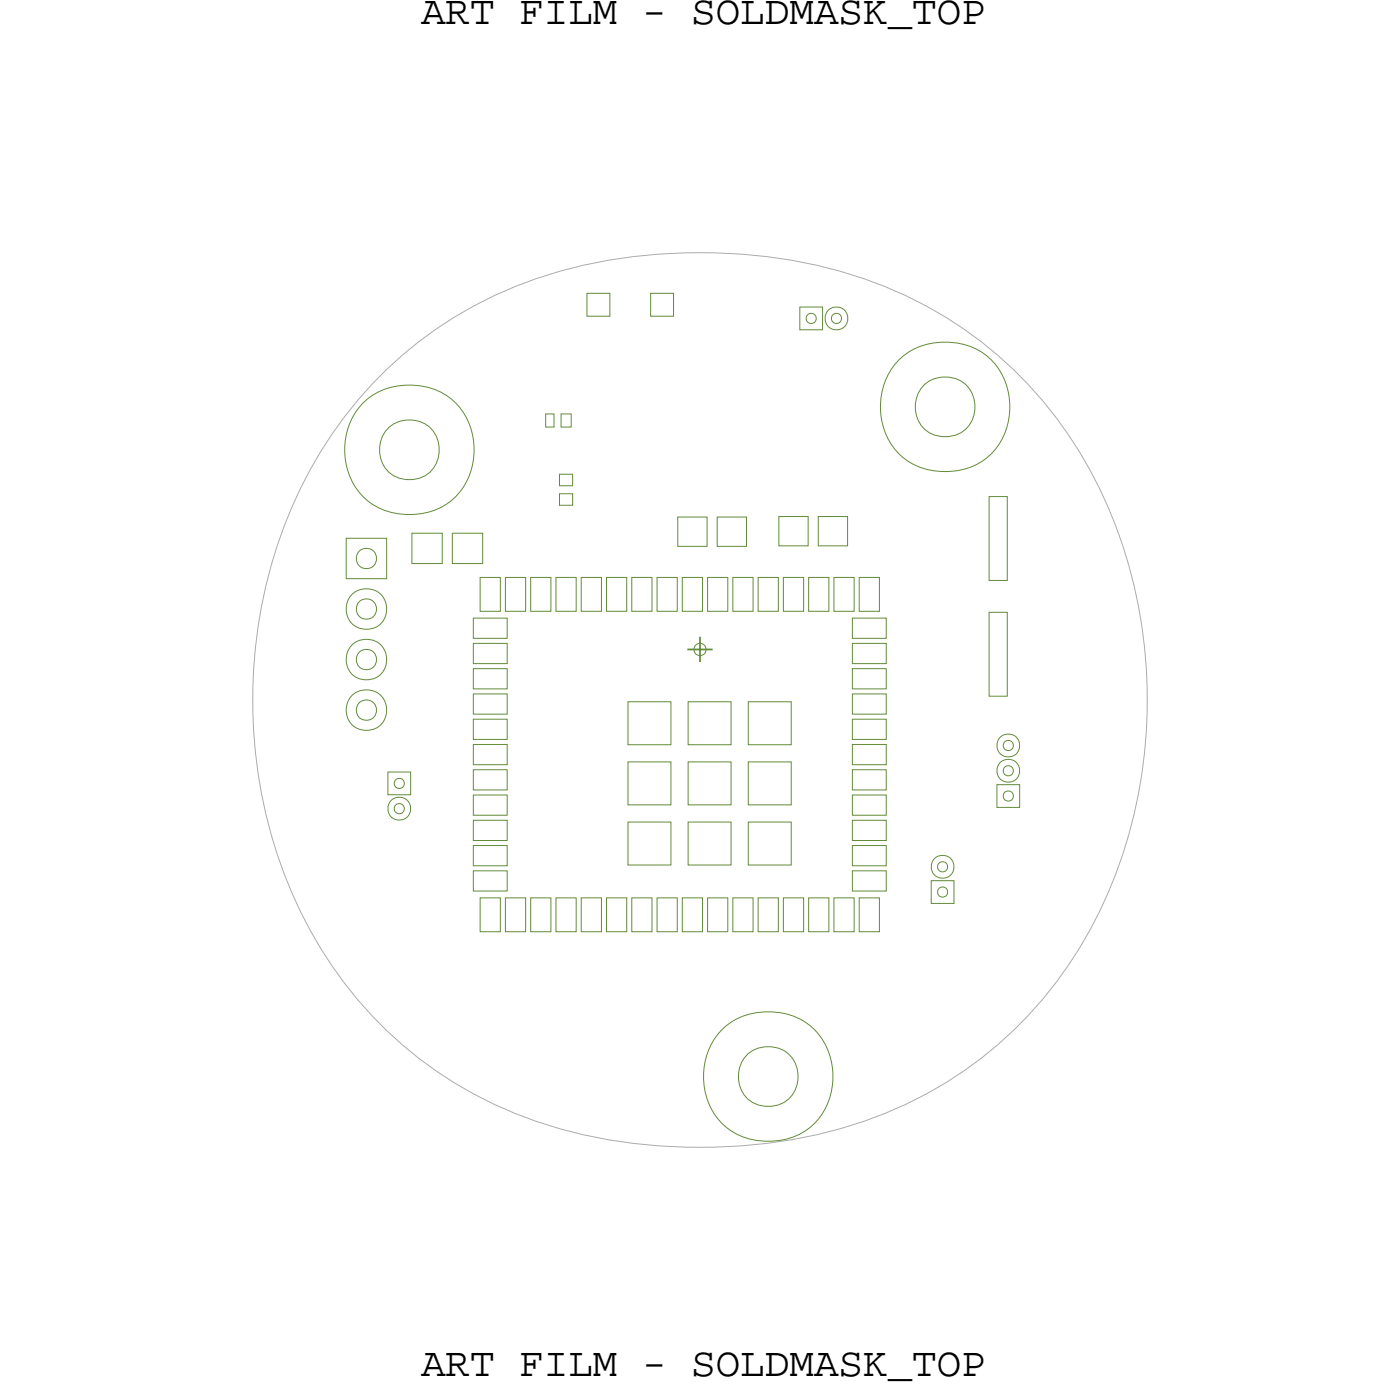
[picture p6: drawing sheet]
<svg xmlns="http://www.w3.org/2000/svg" width="70mm" height="70mm" viewBox="0 0 70 70" stroke-linecap="round" stroke-linejoin="round" font-family="sans-serif">
<!-- layer: Board Outline -->
<path d="M18.3 19.7a20.8 20.8 0 0 1 13.3-6.8 24.9 24.9 0 0 1 16.1 3.1 21.7 21.7 0 0 1 9.8 16.4 23.8 23.8 0 0 1-5.5 18.2 20.8 20.8 0 0 1-13.2 6.8 24.9 24.9 0 0 1-16.1-3.1 21.7 21.7 0 0 1-9.8-16.3 23.8 23.8 0 0 1 5.4-18.3z" fill="none" stroke="#acacac" stroke-width=".05"/>
<!-- layer: Nets -->
<g fill="none" stroke="#638b3a" stroke-width=".05">
<path d="M29.5 14.7h1.1v1.2h-1.1zM32.7 14.7h1.1v1.2h-1.1zM40.2 15.4h1.1v1.2h-1.1zM40.6 15.8l.2-.1 .2 .1v.2v.2l-.2 .1-.2-.1-.1-.2zM41.8 15.8l.2-.1 .2 .1 .1 .2-.1 .2-.2 .1-.2-.1v-.2zM17.4 27.1h2v2h-2zM19.5 38.8h1.1v1.1h-1.1zM19.9 39.2l.2-.1 .2 .1v.2v.1l-.2 .1-.2-.1-.1-.1zM20.7 26.8h1.5v1.5h-1.5zM22.7 26.8h1.6v1.5h-1.6zM23.8 36.1h1.7v1.1h-1.7zM23.8 34.9h1.7v1h-1.7z"/>
<path d="M23.8 37.4h1.7v1h-1.7zM23.8 38.7h1.7v1h-1.7zM23.8 31.1h1.7v1h-1.7zM23.8 33.6h1.7v1h-1.7zM23.8 32.3h1.7v1.1h-1.7zM23.8 40h1.7v1h-1.7zM24.1 29h1v1.7h-1zM25.4 29h1v1.7h-1zM26.7 29h1v1.7h-1zM27.4 20.8h.4v.7h-.4zM27.9 29h1.1v1.7h-1.1zM28.1 24.8h.7v.6h-.7z"/>
<path d="M28.1 23.8h.7v.6h-.7zM28.2 20.8h.5v.7h-.5zM29.2 29h1v1.7h-1zM30.5 29h1v1.7h-1zM31.6 38.3h2.1v2.1h-2.1zM31.6 35.3h2.1v2.1h-2.1zM31.7 29h1.1v1.7h-1.1zM33 29h1v1.7h-1zM34.1 26h1.4v1.5h-1.4zM34.3 29h1v1.7h-1zM34.6 38.3h2.1v2.1h-2.1zM34.6 35.3h2.1v2.1h-2.1z"/>
<path d="M35.6 29h1v1.7h-1zM36 26h1.5v1.5h-1.5zM36.8 29h1v1.7h-1zM37.6 38.3h2.2v2.1h-2.2zM37.6 35.3h2.2v2.1h-2.2zM38.1 29h1v1.7h-1zM39.1 26h1.5v1.4h-1.5zM39.4 29h1v1.7h-1zM40.6 29h1.1v1.7h-1.1zM41.1 26h1.5v1.4h-1.5zM41.9 29h1v1.7h-1zM42.8 33.6h1.7v1h-1.7z"/>
<path d="M42.8 34.9h1.7v1h-1.7zM42.8 31.1h1.7v1h-1.7zM42.8 32.3h1.7v1.1h-1.7zM42.8 36.1h1.7v1.1h-1.7zM42.8 37.4h1.7v1h-1.7zM42.8 38.7h1.7v1h-1.7zM42.8 40h1.7v1h-1.7zM43.2 29h1v1.7h-1zM49.7 25h.9v4.2h-.9zM49.7 30.8h.9v4.2h-.9zM50.1 39.4h1.1v1.2h-1.1zM50.5 37.3l.2-.1 .2 .1v.2v.1l-.2 .1-.2-.1-.1-.1z"/>
<path d="M50.5 38.6l.2-.1 .2 .1v.1v.2l-.2 .1-.2-.1-.1-.2zM50.5 39.8h.2h.2v.2v.2l-.2 .1-.2-.1-.1-.2zM19.9 40.5l.2-.1 .2 .1v.1v.2l-.2 .1-.2-.1-.1-.2zM23.8 41.2h1.7v1h-1.7zM23.8 42.5h1.7v1h-1.7zM23.8 43.8h1.7v1h-1.7zM24.1 45.1h1v1.7h-1zM25.4 45.1h1v1.7h-1zM26.7 45.1h1v1.7h-1zM27.9 45.1h1.1v1.7h-1.1zM29.2 45.1h1v1.7h-1zM30.5 45.1h1v1.7h-1z"/>
<path d="M31.6 41.3h2.1v2.2h-2.1zM31.7 45.1h1.1v1.7h-1.1zM33 45.1h1v1.7h-1zM34.3 45.1h1v1.7h-1zM34.6 41.3h2.1v2.2h-2.1zM35.6 45.1h1v1.7h-1zM36.8 45.1h1v1.7h-1zM37.6 41.3h2.2v2.2h-2.2zM38.1 45.1h1v1.7h-1zM39.4 45.1h1v1.7h-1zM40.6 45.1h1.1v1.7h-1.1zM41.9 45.1h1v1.7h-1z"/>
<path d="M42.8 41.2h1.7v1h-1.7zM42.8 42.5h1.7v1h-1.7zM42.8 43.8h1.7v1h-1.7zM43.2 45.1h1v1.7h-1zM46.8 44.3h1.1v1.1h-1.1zM47.2 43.4l.2-.1 .2 .1v.2v.1l-.2 .1-.2-.1-.1-.1zM47.2 44.7l.2-.1 .2 .1v.1v.2l-.2 .1-.2-.1-.1-.2z"/>
<circle cx="42" cy="16" r=".58"/>
<circle cx="18.4" cy="35.7" r="1.02"/>
<circle cx="18.4" cy="30.6" r="1.02"/>
<circle cx="18.4" cy="33.2" r="1.02"/>
<circle cx="18.4" cy="33.2" r=".51"/>
<circle cx="18.4" cy="30.6" r=".51"/>
<circle cx="18.4" cy="28.1" r=".51"/>
<circle cx="18.4" cy="35.7" r=".51"/>
<circle cx="20.6" cy="22.6" r="1.51"/>
<circle cx="20.6" cy="22.6" r="3.3"/>
<circle cx="47.5" cy="20.5" r="1.51"/>
<circle cx="47.5" cy="20.5" r="3.3"/>
<circle cx="50.7" cy="37.5" r=".58"/>
<circle cx="50.7" cy="38.7" r=".58"/>
<circle cx="20.1" cy="40.6" r=".58"/>
<circle cx="38.6" cy="54.1" r="1.51"/>
<circle cx="38.6" cy="54.1" r="3.3"/>
<circle cx="47.4" cy="43.6" r=".58"/>
</g>
<!-- layer: Drawing Origin -->
<path d="M35 32.4l.2-.1 .2 .1 .1 .2-.1 .2-.2 .1-.2-.1-.1-.2z" fill="none" stroke="#638b3a" stroke-width=".05"/>
<path d="M34.5 32.6h1.3M35.2 32v1.3" fill="none" stroke="#638b3a" stroke-width=".09"/>
<g font-size="2.1">
<text x="21.2" y="1.2">ART FILM - SOLDMASK_TOP</text>
<text x="21.2" y="69.1">ART FILM - SOLDMASK_TOP</text>
</g>
</svg>
